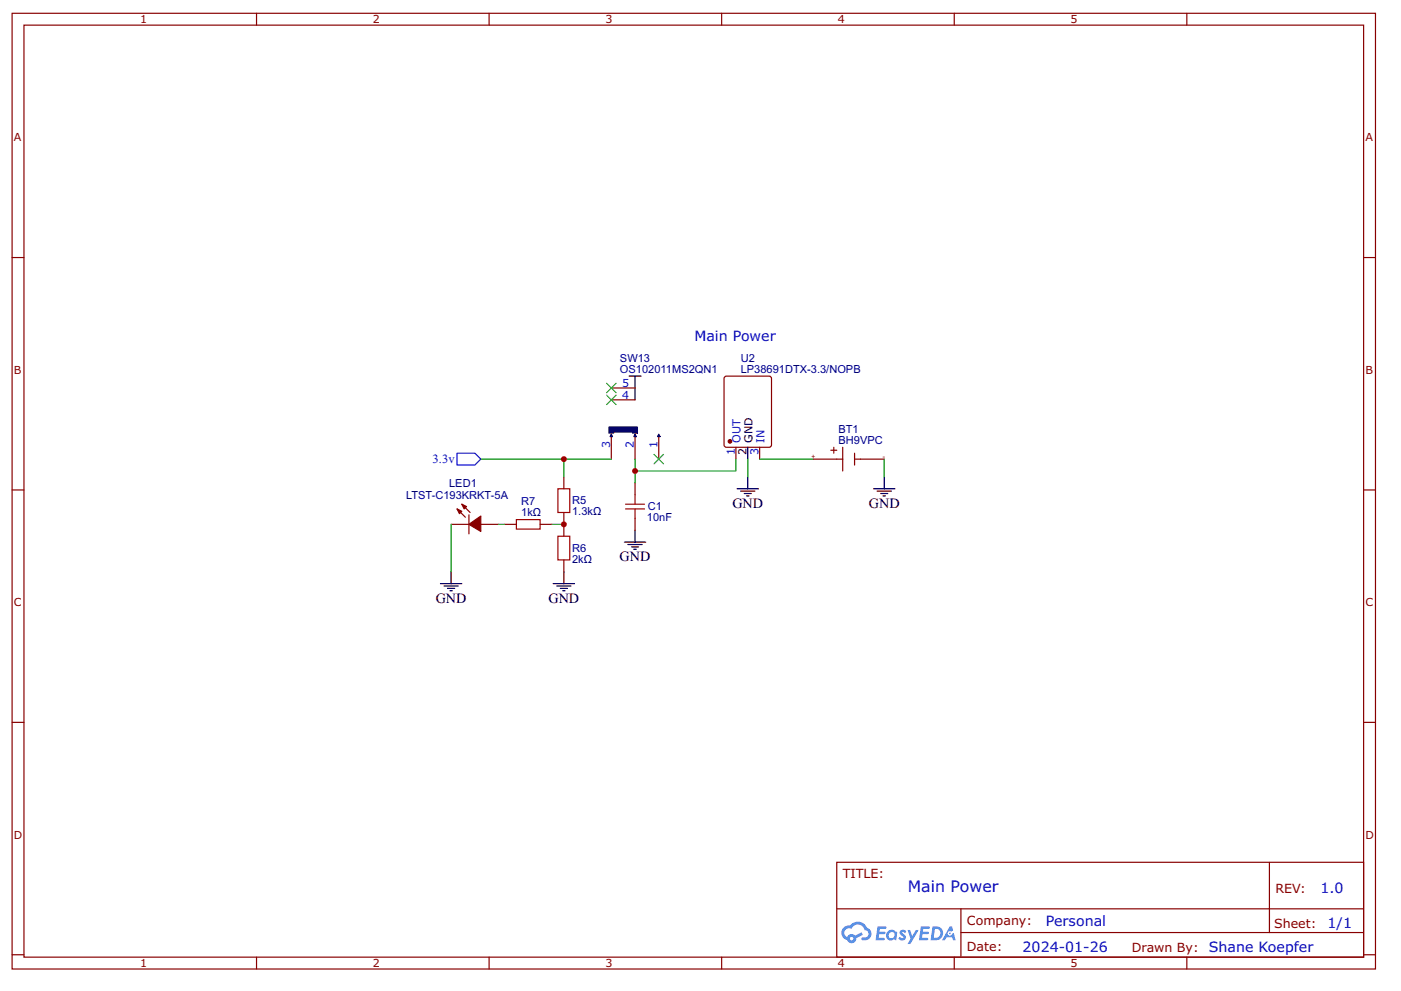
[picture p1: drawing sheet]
<svg xmlns="http://www.w3.org/2000/svg" width="297mm" height="210mm" viewBox="0 0 297 210" stroke-linecap="round" stroke-linejoin="round" font-family="sans-serif">
<g fill="none" stroke="#800" stroke-width=".25">
<path d="M2.6 2.8h289v202.8h-289zM5.1 5.3h284v197.8h-284zM54.4 2.8v2.5M103.7 2.8v2.5M153 2.8v2.5M202.3 2.8v2.5M251.6 2.8v2.5M2.6 54.6h2.5M289.1 54.6h2.5M2.6 104h2.5M289.1 104h2.5M2.6 153.3h2.5"/>
<path d="M289.1 153.3h2.5M177.4 182.9h111.7v20.2h-111.7zM177.4 192.8h111.6M203.7 197.9h85.3M203.7 192.8v10.1M269.1 183v14.9M2.6 202.6h2.5M54.4 203.1v2.5M103.7 203.1v2.5M153 203.1v2.5M202.3 203.1v2.5M251.6 203.1v2.5"/>
<path d="M289.1 202.6h2.5"/>
</g>
<g fill="#58f">
<path d="M190.9 197.4l.5-.2 .4 .1 .3 .3-.2 .4a.33 .33 0 0 0-.3-.3 .33 .33 0 0 0-.3 .2v.1a.85 .85 0 0 1 .7 .6 .85 .85 0 0 1-.3 .9h-.6l-.6-.4 .3-.3 .5 .2 .2-.1v-.1a.87 .87 0 0 1-.6-1.4z"/>
<path d="M192.4 197.3h.6l.4 1.3 .8-1.3h.6l-1.8 3h-.6l.7-1.1z"/>
<path d="M186.1 196.5h1.6l.2 .2-.1 .3-1.2 .1-.1 .6h1l.3 .2-.3 .3h-1.1l-.1 .8h1.2l.1 .2-.1 .3h-1.9z"/>
<path d="M195.2 196.5h1.7l.2 .2-.1 .3-1.2 .1-.1 .6h1l.3 .2-.3 .3h-1.1l-.1 .8h1.2l.1 .2-.1 .3h-1.9z"/>
<path d="M201.4 196.5h.5l.2 .9-.4 .3a.49 .49 0 0 0-.8 .1 .49 .49 0 0 0 .4 .7 .49 .49 0 0 0 .6-.4l.3-.2 .4 1.6h-.5l-.2-.6h-1.2l-.4 .6h-.6z"/>
<path d="M197.7 196.5l-.4 3h.9a1.5 1.5 0 0 0 1.8-1.5 1.5 1.5 0 0 0-1.8-1.5zM198.2 197.1a1.01 1.01 0 0 1 1.2 1.1 1.01 1.01 0 0 1-1.4 .8z"/>
<path d="M188.3 197.5a1.1 1.1 0 0 0-.3 1.6 1.1 1.1 0 0 0 1.6 .2l.4 .2 .2-1.6-.4-.3a1.01 1.01 0 0 0-1.5-.1zM188.3 198.4a.7 .7 0 0 1 1.4 0 .7 .7 0 0 1-1.4 0z"/>
<path d="M178.9 196.8a1.57 1.57 0 0 0 .7 2.7 1.01 1.01 0 0 0 1.2 .6 1.01 1.01 0 0 0 .8-1.1l1.4-.7-.3-.5-1.4 .7a1.02 1.02 0 0 0-1.7 .3 .99 .99 0 0 1-.5-1.4 .99 .99 0 0 1 1.4-.3 1.48 1.48 0 0 1 1.6-.9 1.48 1.48 0 0 1 1.3 1.2 .81 .81 0 0 1 .7 1 .81 .81 0 0 1-1.2 .5l-.3 .1v.3a1.39 1.39 0 0 0 2-.6 1.39 1.39 0 0 0-.8-1.9 2.18 2.18 0 0 0-3.7-.5l-.7 .2zM180.2 199.1a.38 .38 0 0 1 .7 0 .38 .38 0 0 1-.7 0z"/>
<circle cx="201.4" cy="198" r=".19"/>
</g>
<path d="M172.4 97.4h6.3M176.2 95.5h1.2M176.8 94.9v1.3M178.7 94.9v5M181.2 96.2v2.5M181.2 97.4h6.3" fill="none" stroke="#840000" stroke-width=".25"/>
<g fill="none" stroke="#000" stroke-width=".25">
<path d="M133.4 79.8h2.5M134.6 79.8v5M129.6 92.1l.3 .5h-.5zM134.6 92.1l.3 .5h-.5zM139.7 92.1l.2 .5h-.5zM158.5 94.9v2.5M132.4 115h4.5M133.1 115.5h3.1M133.9 116h1.5M134.4 116.5h.5M134.6 112.5v2.5M156.3 103.7h4.5"/>
<path d="M157 104.2h3.1M157.8 104.7h1.5M158.3 105.2h.5M158.5 101.2v2.5M185.2 103.7h4.5M186 104.2h3M186.7 104.7h1.5M187.2 105.2h.5M187.5 101.2v2.5M93.4 123.8h4.5M94.1 124.3h3.1M94.9 124.8h1.5"/>
<path d="M95.4 125.3h.5M95.6 121.3v2.5M117.3 123.8h4.5M118 124.3h3.1M118.8 124.8h1.5M119.3 125.3h.5M119.5 121.3v2.5"/>
</g>
<g fill="none" stroke="#800" stroke-width=".25">
<path d="M129.6 92.4v5M129.6 84.8h5M129.6 82.3h5M134.6 92.4v5M139.7 92.4v5M153.6 80.1l.4-.3h9.1l.4 .3 .1 14.3-.3 .4-9.3 .1-.4-.3zM156 94.9v2.5M161.1 94.9v2.5M95.6 111.2h3.8M96.9 108l1.8 1.7M97.9 107l1.8 1.7M99.4 109.2v4.1"/>
<path d="M101.9 111.2h3.8M107 111.2h2.5M114.5 111.2h2.5M119.5 101.2v2.5M119.5 108.7v5.1M119.5 118.8v2.5M134.6 102.4v2.6M134.6 110v2.5"/>
</g>
<g fill="#800" stroke="#800" stroke-width=".25">
<path d="M99.4 111.2l2.5-1.7v3.3z"/>
<path d="M97.9 107l1 .5-.5 .5z"/>
<path d="M96.9 108l1 .5-.5 .5z"/>
<circle cx="154.8" cy="93.6" r=".38"/>
</g>
<path d="M101.9 97.4h27.7M119.5 97.4v3.8M134.6 97.4v2.5h21.4v-2.5M134.6 99.9v2.5M158.5 97.4v3.8M161.1 97.4h11.3M187.5 97.4v3.8M95.6 111.2v10.1M105.7 111.2h1.3M117 111.2h2.5" fill="none" stroke="#080" stroke-width=".25"/>
<path d="M96.9 96.2h3.8l1.2 1.2-1.2 1.3h-3.8z" fill="none" stroke="#00f" stroke-width=".25"/>
<path d="M129.1 90.6h6v1.3h-1v-.3h-4v.3h-1z" fill="#000" stroke="#000" stroke-width=".25"/>
<g fill="#000" stroke="#3c3" stroke-width=".25">
<path d="M128.6 83.8l2 2zM128.6 85.8l2-2z"/>
<path d="M128.6 81.3l2 2zM130.6 81.3l-2 2z"/>
<path d="M138.7 96.4l2 2zM138.7 98.4l2-2z"/>
</g>
<path d="M109.5 110.2h5v2.1h-5zM118.3 103.7h2.5v5h-2.5zM118.3 113.8h2.5v5h-2.5zM132.6 108h4.1M132.6 107h4.1M134.6 105v2M134.6 108v2" fill="none" stroke="#a00000" stroke-width=".25"/>
<g fill="#c00">
<circle cx="134.6" cy="99.9" r=".63"/>
<circle cx="119.5" cy="97.4" r=".63"/>
<circle cx="119.5" cy="111.2" r=".63"/>
</g>
<text font-size="3.4" fill="#00f" x="192.5" y="189.2">Main Power</text>
<g font-size="3" fill="#00f">
<text x="147.2" y="72.3">Main Power</text>
<text x="280" y="189.6">1.0</text>
<text x="221.8" y="196.4">Personal</text>
<text x="281.5" y="196.9">1/1</text>
<text x="216.8" y="201.9">2024-01-26</text>
<text x="256.3" y="201.9">Shane Koepfer</text>
</g>
<g font-size="3">
<text x="155.3" y="107.7">GND</text>
<text x="184.2" y="107.7">GND</text>
<text x="131.4" y="119">GND</text>
<text x="92.4" y="127.9">GND</text>
<text x="116.3" y="127.9">GND</text>
</g>
<text font-size="2.7" fill="#00f" x="91.7" y="98.3">3.3v</text>
<g font-size="2.7" fill="#800">
<text x="178.7" y="186.2">TITLE:</text>
<text x="270.4" y="189.6">REV:</text>
<text x="205" y="196.3">Company:</text>
<text x="270.1" y="196.8">Sheet:</text>
<text x="205" y="201.8">Date:</text>
<text x="240" y="201.9">Drawn By:</text>
</g>
<g font-size="2.3" fill="#800">
<text x="29.7" y="5">1</text>
<text x="79" y="5">2</text>
<text x="128.4" y="5">3</text>
<text x="177.7" y="5">4</text>
<text x="227" y="5">5</text>
<text x="2.9" y="30">A</text>
<text x="289.5" y="30">A</text>
<text x="2.9" y="79.3">B</text>
<text x="289.5" y="79.3">B</text>
<text x="2.9" y="128.6">C</text>
<text x="289.5" y="128.6">C</text>
<text x="2.9" y="177.9">D</text>
<text x="289.5" y="177.9">D</text>
<text x="29.7" y="205.2">1</text>
<text x="79" y="205.2">2</text>
<text x="128.4" y="205.2">3</text>
<text x="177.7" y="205.2">4</text>
<text x="227" y="205.2">5</text>
</g>
<g font-size="2.3" fill="#000080">
<text x="131.4" y="76.8">SW13</text>
<text x="157" y="76.8">U2</text>
<text x="131.4" y="79">OS102011MS2QN1</text>
<text x="157" y="79">LP38691DTX-3.3/NOPB</text>
<text x="177.8" y="94.1">BH9VPC</text>
<text x="177.8" y="91.9">BT1</text>
<text x="86.1" y="105.8">LTST-C193KRKT-5A</text>
<text x="95.2" y="103.3">LED1</text>
<text x="110.5" y="107.2">R7</text>
<text x="121.3" y="107">R5</text>
<text x="110.5" y="109.5">1kΩ</text>
<text x="121.3" y="109.3">1.3kΩ</text>
<text x="137.2" y="110.6">10nF</text>
<text x="137.3" y="108.3">C1</text>
<text x="121.3" y="119.4">2kΩ</text>
<text x="121.3" y="117.1">R6</text>
</g>
<g font-size="2.3" fill="#00f">
<text x="131.9" y="82.1">5</text>
<text x="131.9" y="84.6">4</text>
<text x="129.4" y="95.1" transform="rotate(-90 129.4 95.1)">3</text>
<text x="134.4" y="95.1" transform="rotate(-90 134.4 95.1)">2</text>
<text x="139.4" y="95.1" transform="rotate(-90 139.4 95.1)">1</text>
<text x="157" y="94" transform="rotate(-90 157 94)">OUT</text>
<text x="162.1" y="94" transform="rotate(-90 162.1 94)">IN</text>
<text x="155.8" y="96.5" transform="rotate(-90 155.8 96.5)">1</text>
<text x="160.8" y="96.5" transform="rotate(-90 160.8 96.5)">3</text>
</g>
<g font-size="2.3">
<text x="159.5" y="94" transform="rotate(-90 159.5 94)">GND</text>
<text x="158.3" y="96.5" transform="rotate(-90 158.3 96.5)">2</text>
</g>
<g font-size="1.5" fill="#840000">
<text x="172" y="97.4">+</text>
<text x="187" y="97.4">-</text>
</g>
</svg>
